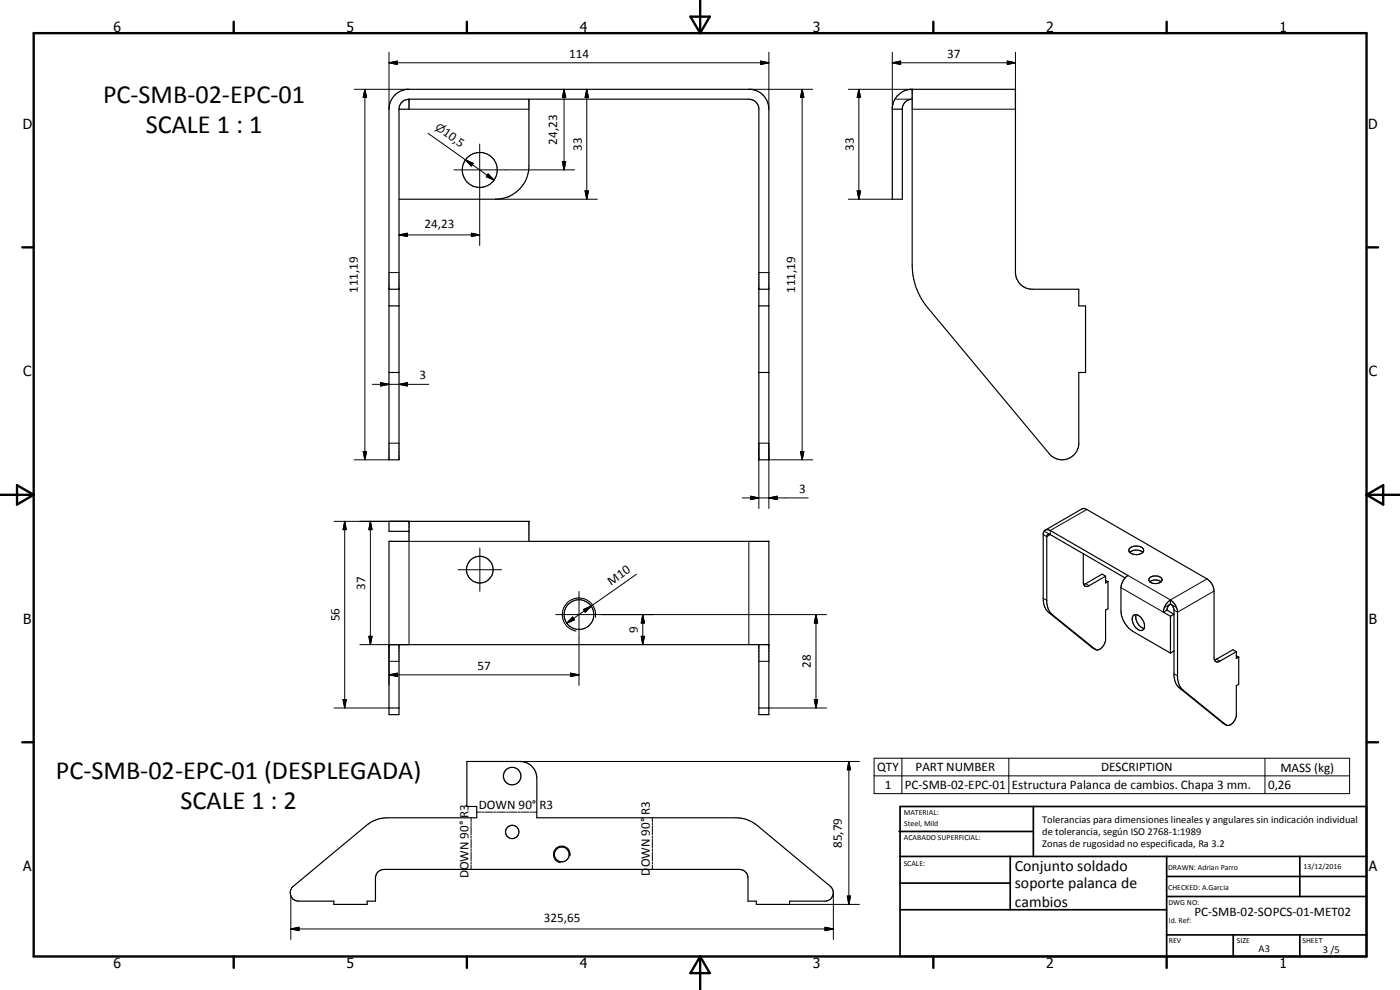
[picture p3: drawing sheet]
<svg xmlns="http://www.w3.org/2000/svg" width="420mm" height="297mm" viewBox="0 0 420 297" stroke-linecap="round" stroke-linejoin="round" font-family="sans-serif">
<g fill="none" stroke="#000" stroke-width=".35">
<path d="M122.8 29.8h101.9a3.1 3.1 0 0 1 3 2.6v105.6h3v-105.2a6 6 0 0 0-5.4-6h-103.1a6 6 0 0 0-5.5 6v105.2h3v-105.2M122.8 29.8a3 3 0 0 0-3.1 3M122.8 29.8v3h-3.1M158.7 29.8v20a10 10 0 0 1-10 10h-29M267.8 32.8h3M273.8 26.8v52.7a19.7 19.7 0 0 0 4.6 12.8l36.5 43.8a5 5 0 0 0 5.3 1.7 5 5 0 0 0 3.6-4.3v-21.7h2v-20h-2v-5h-14a5 5 0 0 1-5.1-5v-55h-31.5a6.1 6.1 0 0 0-5.4 5.5v27.5h3v-27.4a3 3 0 0 1 3-2.6M116.7 86.8h3M116.7 91.8h3M227.7 86.8h3M227.7 91.8h3M116.7 111.8h3M227.7 111.8h3"/>
<path d="M122.8 156.4v6h-6.1v52h3v-21M122.8 159.4h-6.1v-3h42v6h72v52h-3v-21M313.7 159l11-6.3 .7-.1 36.8 21.1a4.7 4.7 0 0 1 2.2 3.6v20.1a1.06 1.06 0 0 0 .5 1.1 1.06 1.06 0 0 0 1.2-.1l4.9-2.9M313.7 159l-.6 1.1v20l.5 2.2 1.1 1.5 13 10.5 1.1 .6M313.7 159l.7-.1 .8 .3 23.3 13.5a4.7 4.7 0 0 0-2.1 3.6v7a7.9 7.9 0 0 0 3.5 6.1l11.4 6.6M325.1 166.1v8.6a1.06 1.06 0 0 0 .5 1.1 1.06 1.06 0 0 0 1.2-.1l5-2.8M331.8 172.9l-1-.6-5.6 3M331.8 172.9v2l.7-.4M331.8 174.1l.7 .4M332.5 174.5v8.2l-.7 .3v9.1a2.82 2.82 0 0 1-2.9 2.8M337.6 173.4l-22.4-13-.6-.1-.3 .1-.2 .4v19.9l.6 2.2 1.1 1.5 13.1 10.5M339 164.5a2.98 2.98 0 0 1 4.2 .3 1.37 1.37 0 0 1-1.5 1.6 2.16 2.16 0 0 1-2.9-1.4z"/>
<path d="M339 165.7a3.2 3.2 0 0 1 4 0M345.1 174.5a2.9 2.9 0 0 1 3.3 0M345.1 173.3a2.58 2.58 0 0 1 3.7 .6 2.31 2.31 0 0 1-3.7 .7l-.3-.6zM116.7 193.4h114M340.1 184.7a2.06 2.06 0 0 1 2.9 1.4 2.27 2.27 0 0 1-.2 3 3.2 3.2 0 0 1-2.7-4.4zM340.9 184.4a3.8 3.8 0 0 0 2.5 4.2M349.2 183.7l2.1 1.2M350.2 183l2.1 1.3-1 .6M350.2 183l-1 .7M351.3 180a5.1 5.1 0 0 1 2.1 3.4v20a5 5 0 0 0 1.6 3.7l13.1 10.5M351.3 181.2l.6 .6 .4 1v20a4.8 4.8 0 0 0 1.7 3.6l13 10.6 1.1 .6M351.3 180v1.2"/>
<path d="M351.3 184.9v11.1M351.3 180a4.9 4.9 0 0 0-2.1 3.7M351.3 181.2l-.8 .8-.3 1M352.3 195.3l-1 .7M371 195.5l-1-.6-5.6 3.1M371 195.5v2.1l.8-.5M371 196.8l.8 .3M371.8 197.1v8.2l-.8 .4v9a2.82 2.82 0 0 1-2.9 2.9M116.7 212.4h3M227.7 212.4h3M87.7 266.2l22.2-18.5a9.7 9.7 0 0 1 6.4-2.3h26.8v-3.4h-3v-13.5h16a5 5 0 0 1 5 5v11.9h59.8a9.9 9.9 0 0 1 6.4 2.3l21.9 18.2a2.54 2.54 0 0 1 .7 2.8 2.54 2.54 0 0 1-2.3 1.7h-10.6v1h-10v-1h-2.5v-7a2.59 2.59 0 0 0-2.5-2.5h-106.8a2.59 2.59 0 0 0-2.5 2.5v7h-2.5v1h-10v-1h-10.6a2.54 2.54 0 0 1-2.3-1.5 2.54 2.54 0 0 1 .4-2.7z"/>
<circle cx="144" cy="51" r="5.2"/>
<circle cx="144" cy="170.9" r="4"/>
<circle cx="173.7" cy="184.4" r="4.5"/>
<circle cx="153.7" cy="232.9" r="2.62"/>
<circle cx="153.7" cy="249.6" r="2.01"/>
<circle cx="168.6" cy="256.4" r="2.22"/>
</g>
<g fill="none" stroke="#000" stroke-width=".3">
<path d="M116.7 18.8l2.5-.5v1zM116.7 18.8h114M116.7 15.7v17.1M228.2 18.3l2.5 .5-2.5 .5zM230.7 15.7v17.1M267.8 18.8l2.5-.5v1zM267.8 18.8h36.9M267.8 15.7v17.1M302.3 18.3l2.4 .5-2.4 .5zM304.7 15.7v17.1h-30.9M106.3 26.8h16.5M109.5 26.8l.5 2.5h-1z"/>
<path d="M109.5 26.8v111.2M122.8 32.8h35.9M169.3 26.8l.5 2.5h-1zM169.3 26.8v24.2M176.1 26.8l.5 2.5h-1zM176.1 26.8v33M224.7 26.8h19.2M240.7 26.8l.5 2.5h-1zM240.7 26.8v111.2M254.6 26.8h19.2M257.8 26.8l.5 2.5h-1.1zM257.8 26.8v33"/>
<path d="M268.6 29.8h5.2M128.5 40l11.2 8M136.2 51h36.3M139.7 48l2.3 1-.6 .8zM139.7 48l8.5 6M144 43.2v30.5M146.5 52.2l1.7 1.8-2.2-1zM148.7 59.8h30.6M168.8 48.5h1l-.5 2.5zM175.6 57.3h1l-.5 2.5zM254.6 59.8h13.2M257.2 57.3h1.1l-.5 2.5z"/>
<path d="M119.7 70.5l2.5-.5v1zM119.7 70.5h24.3M141.5 70l2.5 .5-2.5 .5zM116.7 81.8h3M227.7 81.8h3M111.7 115.3h17M114.2 114.8l2.5 .5-2.5 .5zM119.7 115.3l2.5-.5v1zM106.3 138h10.4M109 135.5h1l-.5 2.5zM116.7 133h3M230.7 138h13.2"/>
<path d="M240.2 135.5h1l-.5 2.5zM100.3 156.4h22.5M103.5 156.4l.4 2.5h-1zM103.5 156.4v56M111.2 156.4l.5 2.5h-1zM111.2 156.4v37M222.7 149.4h19.9M225.2 148.9l2.5 .5-2.5 .5zM227.7 152.6v-19.6h3v19.6M230.7 149.4l2.5-.5v1zM313.4 159.4l1.8 1M326.2 152.9l-11 6.3v1.2"/>
<path d="M137.5 170.9h13M144 164.4v13M158.7 162.4h-35.9v31h-14.8M173.8 177.5v28.2M191 172.3l-13.6 9.6M224.7 162.4v31M313.1 160.4l1 .6 1.1-.6M313.1 179.5l1 .6M325.8 175.1l1 .6M336.4 176.3l12.8 7.4M338.5 172.7l12.8 7.3 10.9-6.3M364.4 177.3l-11 6.4-1.1-.7"/>
<path d="M110.7 190.9h1l-.5 2.5zM116.7 198.4h3M116.7 193.4v12.3M166.8 184.4h81.3M171.9 185.1l.5 .9-2.3 1zM175.1 182.9l2.3-1-1.8 1.8zM177.4 181.9l-7.3 5.1M178.7 185.3a5 5 0 0 0-4.1-5.8 5 5 0 0 0-5.8 4.1 5 5 0 0 0 4.1 5.8M192.4 190.9h1l-.5 2.5zM192.9 184.4l.5 2.5h-1zM192.9 184.4v9M227.7 198.4h3"/>
<path d="M244.9 184.4l.5 2.5h-1zM244.9 184.4v28M314.7 183.8l1.1 .6M327.6 194.2l1.1 .6M349.5 182.3l1.8-1.1 1.8 1.1M365.1 197.8l1 .6M100.3 212.4h16.4M102.9 209.9h1l-.4 2.5zM116.7 202.5l2.5-.5v1zM116.7 202.5h57.1M171.2 202l2.6 .5-2.6 .5zM230.7 212.4h17.4"/>
<path d="M244.4 209.9h1l-.5 2.5zM352.3 202.2l1.1 .6M354 206.4l1 .7M366.9 216.9l1 .6M156.1 228.5h101.8M254.8 228.5l.5 2.5h-1zM254.8 228.5v42.9M262.3 227.5h142.7v10.6h-142.7zM262.3 232.8h142.7M270.7 227.5v10.6M302.8 227.5v10.6M379.6 227.5v10.6"/>
<path d="M141.4 245.4v1.3M141.4 247v.6M141.4 247.9v2.6M141.4 250.9v.6M141.4 251.8v2.6M141.4 254.7v.7M141.4 255.7v2.6M141.4 258.6v.6M141.4 259.6v1.3M143.1 243.7h1.2M144.6 243.7h.6M145.5 243.7h2.4"/>
<path d="M148.2 243.7h.6M149.1 243.7h2.4M151.8 243.7h.6M152.7 243.7h2.4M155.4 243.7h.6M156.3 243.7h2.4M159 243.7h.6M159.9 243.7h1.2M171.1 256.8a2.5 2.5 0 0 0-2.1-2.9 2.5 2.5 0 0 0-2.9 2 2.5 2.5 0 0 0 2.1 2.9M195.8 245.4v1.3M195.8 247v.6M195.8 247.9v2.6"/>
<path d="M195.8 250.9v.6M195.8 251.8v2.6M195.8 254.7v.7M195.8 255.7v2.6M195.8 258.6v.6M195.8 259.6v1.3M87.3 278.7l2.4-.5v1zM87.3 278.7h162.8M87.3 268.7v13.2M237 271.4h20.9M247.6 278.2l2.5 .5-2.5 .5zM250.1 267.9v14"/>
<path d="M254.3 268.9h1l-.5 2.5z"/>
</g>
<g fill="#000">
<circle cx="273.8" cy="26.8" r=".18"/>
<circle cx="304.7" cy="26.8" r=".18"/>
</g>
<g fill="none" stroke="#000" stroke-width=".71">
<path d="M10.1 9.9h400v277.1h-400zM70.1 6.5v3.4M140.1 6.5v3.4M207.2 5h5.8l-2.9 4.9zM210.1 0v9.9M280.1 6.5v3.4M350.1 6.5v3.4M6.7 74.2h3.4M410.1 74.2h3.5M.1 148.5h10M5.1 145.6l5 2.9-5 2.9zM410.1 148.5h10"/>
<path d="M410.1 148.5l5-2.9v5.8zM6.7 222.7h3.4M410.1 222.7h3.5M70.1 287v3.4M140.1 287v3.4M210.1 287v10M210.1 287l2.9 5h-5.8zM280.1 287v3.4M350.1 287v3.4"/>
</g>
<g fill="none" stroke="#000" stroke-width=".51">
<path d="M269.8 249.5h40.3M270.1 242h140v45h-140zM270.1 257h140M303.2 257v16M310.1 242v15M350.1 257v30M390.1 257v12M270.1 265h33.1M270.1 273h80M350.1 269h60M350.1 263h60M350.1 280.5h60"/>
<path d="M370.1 280.5v6.5M390.1 280.5v6.5"/>
</g>
<g fill="#000">
<path d="M116.7 18.8l2.5-.5v1zM228.2 18.3l2.5 .5-2.5 .5zM267.8 18.8l2.5-.5v1zM302.3 18.3l2.4 .5-2.4 .5zM109.5 26.8l.5 2.5h-1zM169.3 26.8l.5 2.5h-1zM176.1 26.8l.5 2.5h-1zM240.7 26.8l.5 2.5h-1zM257.8 26.8l.5 2.5h-1.1zM139.7 48l2.3 1-.6 .8zM146.5 52.2l1.7 1.8-2.2-1zM168.8 48.5h1l-.5 2.5z"/>
<path d="M175.6 57.3h1l-.5 2.5zM257.2 57.3h1.1l-.5 2.5zM119.7 70.5l2.5-.5v1zM141.5 70l2.5 .5-2.5 .5zM114.2 114.8l2.5 .5-2.5 .5zM119.7 115.3l2.5-.5v1zM109 135.5h1l-.5 2.5zM240.2 135.5h1l-.5 2.5zM103.5 156.4l.4 2.5h-1zM111.2 156.4l.5 2.5h-1zM225.2 148.9l2.5 .5-2.5 .5zM230.7 149.4l2.5-.5v1z"/>
<path d="M110.7 190.9h1l-.5 2.5zM171.9 185.1l.5 .9-2.3 1zM175.1 182.9l2.3-1-1.8 1.8zM192.4 190.9h1l-.5 2.5zM192.9 184.4l.5 2.5h-1zM244.9 184.4l.5 2.5h-1zM102.9 209.9h1l-.4 2.5zM116.7 202.5l2.5-.5v1zM171.2 202l2.6 .5-2.6 .5zM244.4 209.9h1l-.5 2.5zM254.8 228.5l.5 2.5h-1zM87.3 278.7l2.4-.5v1z"/>
<path d="M247.6 278.2l2.5 .5-2.5 .5zM254.3 268.9h1l-.5 2.5z"/>
</g>
<g font-size="7.9">
<text x="30.9" y="30.9">PC-SMB-02-EPC-01</text>
<text x="43.8" y="39.9">SCALE 1 : 1</text>
<text x="16.8" y="233.8">PC-SMB-02-EPC-01 (DESPLEGADA)</text>
<text x="54.2" y="242.8">SCALE 1 : 2</text>
</g>
<g font-size="4.7">
<text x="304.6" y="261.2">Conjunto soldado</text>
<text x="304.6" y="266.6">soporte palanca de</text>
<text x="304.6" y="272">cambios</text>
</g>
<g font-size="4.2">
<text x="34" y="9.6">6</text>
<text x="104" y="9.6">5</text>
<text x="174" y="9.6">4</text>
<text x="244" y="9.6">3</text>
<text x="314" y="9.6">2</text>
<text x="384" y="9.6">1</text>
<text x="6.8" y="38.7">D</text>
<text x="410.6" y="38.7">D</text>
<text x="7" y="112.9">C</text>
<text x="410.8" y="112.9">C</text>
<text x="7" y="187.1">B</text>
<text x="410.8" y="187.1">B</text>
<text x="7" y="261.4">A</text>
<text x="410.8" y="261.4">A</text>
<text x="34" y="290.4">6</text>
<text x="104" y="290.4">5</text>
<text x="174" y="290.4">4</text>
<text x="244" y="290.4">3</text>
<text x="314" y="290.4">2</text>
<text x="384" y="290.4">1</text>
</g>
<g font-size="3.9">
<text x="170.8" y="17.4">114</text>
<text x="284.3" y="17.3">37</text>
<text x="132.7" y="40.3" transform="rotate(35 132.7 40.3)">10,5</text>
<text x="167.2" y="43.4" transform="rotate(-90 167.2 43.4)">24,23</text>
<text x="174.6" y="45.3" transform="rotate(-90 174.6 45.3)">33</text>
<text x="256.2" y="45.3" transform="rotate(-90 256.2 45.3)">33</text>
<text x="127.4" y="68.4">24,23</text>
<text x="107.4" y="87.9" transform="rotate(-90 107.4 87.9)">111,19</text>
<text x="238.7" y="87.9" transform="rotate(-90 238.7 87.9)">111,19</text>
<text x="125.9" y="113.7">3</text>
<text x="239.8" y="147.9">3</text>
<text x="109.6" y="176.9" transform="rotate(-90 109.6 176.9)">37</text>
<text x="183.5" y="175.7" transform="rotate(-35 183.5 175.7)">M10</text>
<text x="101.9" y="186.4" transform="rotate(-90 101.9 186.4)">56</text>
<text x="191.4" y="189.9" transform="rotate(-90 191.4 189.9)">9</text>
<text x="143.3" y="201">57</text>
<text x="243.3" y="200.4" transform="rotate(-90 243.3 200.4)">28</text>
<text x="263.3" y="231.4">QTY</text>
<text x="274.8" y="231.4">PART NUMBER</text>
<text x="330.4" y="231.4">DESCRIPTION</text>
<text x="384.2" y="231.5">MASS (kg)</text>
<text x="265.5" y="236.7">1</text>
<text x="271.5" y="236.7">PC-SMB-02-EPC-01</text>
<text x="303.6" y="236.8">Estructura Palanca de cambios. Chapa 3 mm.</text>
<text x="380.6" y="236.7">0,26</text>
<text x="140.6" y="245.4" transform="rotate(-90 140.6 245.4)">R3</text>
<text x="143.7" y="242.9">DOWN 90° R3</text>
<text x="195" y="244.5" transform="rotate(-90 195 244.5)">R3</text>
<text x="252.7" y="254.4" transform="rotate(-90 252.7 254.4)">85,79</text>
<text x="140.6" y="263.6" transform="rotate(-90 140.6 263.6)">DOWN 90°</text>
<text x="195" y="262.7" transform="rotate(-90 195 262.7)">D</text>
<text x="195" y="260.3" transform="rotate(-90 195 260.3)">OWN 90°</text>
<text x="358.5" y="275">PC-SMB-02-SOPCS-01-MET02</text>
<text x="163.2" y="276.6">325,65</text>
</g>
<text font-size="3.3" x="130.4" y="38.7" transform="rotate(35 130.4 38.7)">⌀</text>
<g font-size="3.1">
<text x="312.7" y="246.8">Tolerancias para dimensiones lineales y angulares sin indicación individual</text>
<text x="312.7" y="250.4">de tolerancia, según ISO 2768-1:1989</text>
<text x="312.7" y="254">Zonas de rugosidad no especificada, Ra 3.2</text>
<text x="377.7" y="285.6">A3</text>
<text x="397" y="285.9">3 /5</text>
</g>
<g font-size="2.4">
<text x="271.2" y="244.4">MATERIAL:</text>
<text x="271.3" y="252">ACABADO SUPERFICIAL:</text>
<text x="271.4" y="247.9">Steel, Mild</text>
<text x="271.2" y="259.7">SCALE:</text>
<text x="350.6" y="261">DRAWN: Adrian Parro</text>
<text x="391.2" y="260.6">13/12/2016</text>
<text x="350.6" y="267">CHECKED: A.Garcia</text>
<text x="350.6" y="271.4">DWG NO:</text>
<text x="350.8" y="276.9">Id. Ref:</text>
<text x="350.8" y="282.8">REV</text>
<text x="371.2" y="282.9">SIZE</text>
<text x="390.9" y="282.9">SHEET</text>
</g>
</svg>
